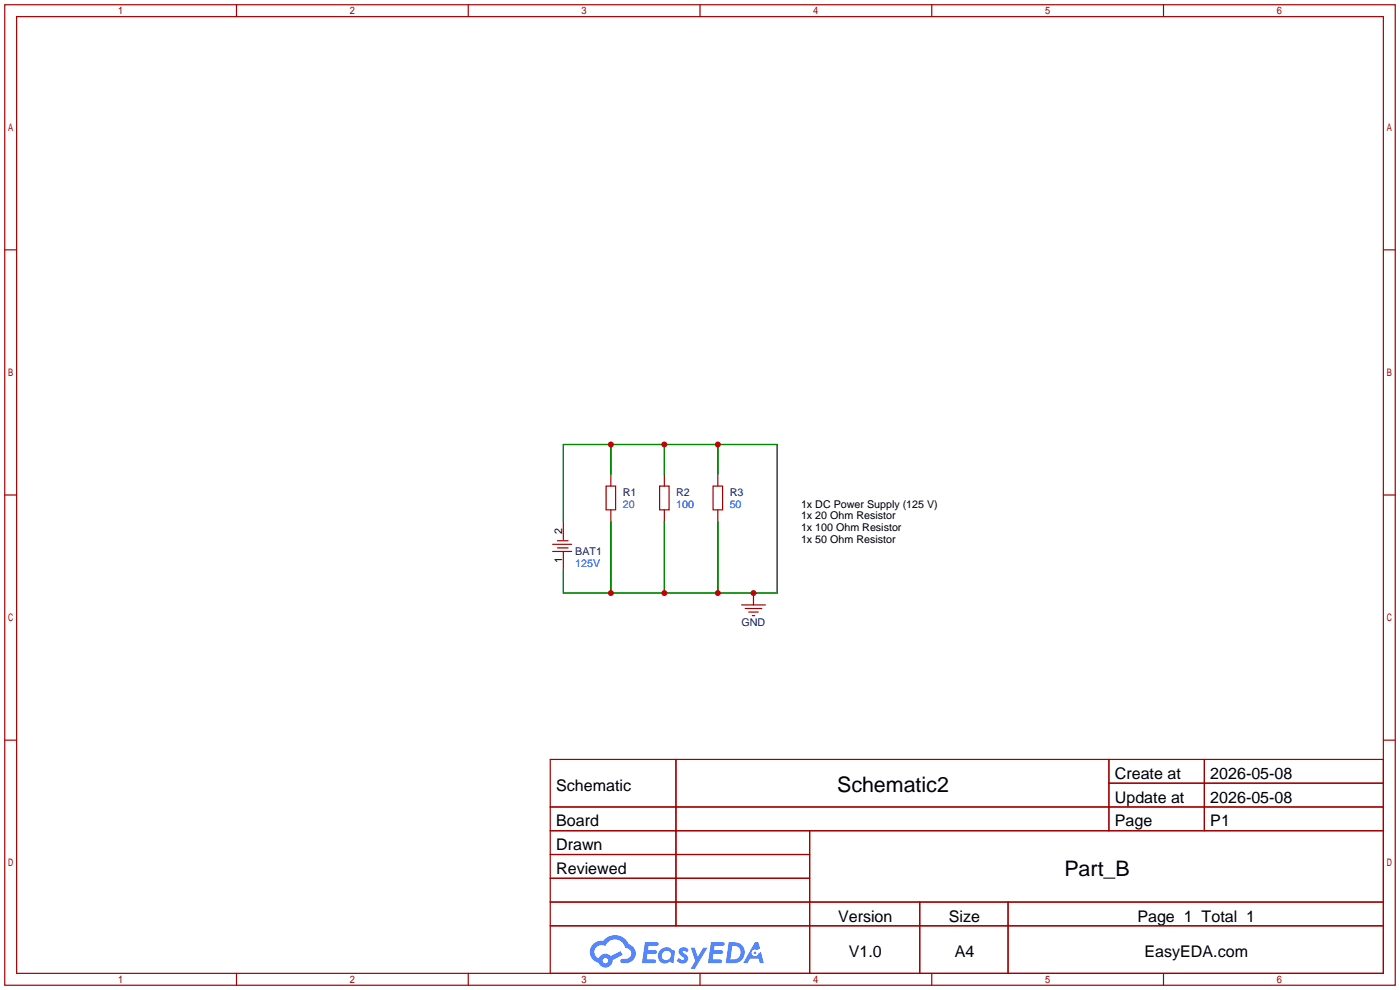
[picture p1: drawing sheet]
<svg xmlns="http://www.w3.org/2000/svg" width="299mm" height="212mm" viewBox="0 0 299 212" stroke-linecap="round" stroke-linejoin="round" font-family="sans-serif">
<g fill="none" stroke="#a10000" stroke-width=".25">
<path d="M1 1h297.2v209.6h-297.2zM3.6 3.6h292.1v204.4h-292.1zM50.5 1v2.6M100.1 1v2.6M149.6 1v2.6M199.1 1v2.6M248.7 1v2.6M1 53.4h2.6M295.7 53.4h2.5M1 105.8h2.6M295.7 105.8h2.5M1 158.2h2.6"/>
<path d="M295.7 158.2h2.5M117.6 162.3h178.1v45.7h-178.1zM117.6 172.5h178.1M117.6 177.5h178.1M144.5 162.3v35.6M173 177.5v30.5M237 162.3v15.2M237 167.4h58.7M257.4 162.3v15.2M117.6 182.6h55.4M117.6 192.8h178.1M117.6 187.7h55.4"/>
<path d="M117.6 197.9h178.1M196.6 192.8v15.2M215.4 192.8v15.2M50.5 208v2.6M100.1 208v2.6M149.6 208v2.6M199.1 208v2.6M248.7 208v2.6"/>
</g>
<g fill="#5487ff">
<path d="M145.3 202.7a1.3 1.3 0 0 1 1.9 .3l-.4 .6a.54 .54 0 0 0-.9-.2l.1 .2a1.34 1.34 0 0 1 .9 1.8 1.47 1.47 0 0 1-2.3-.1l.5-.6 .8 .5a.31 .31 0 0 0 .4-.3 .31 .31 0 0 0-.3-.4 1.12 1.12 0 0 1-.7-1.8z"/>
<path d="M147.6 202.5h.9l.6 2 1.2-2h.9l-2.7 4.6h-.9l1-1.7z"/>
<path d="M137.8 201.4h1.7a1.31 1.31 0 0 1 1.2 .2 .4 .4 0 0 1-.3 .5l-1.8 .1-.1 .9h1.6a.4 .4 0 0 1 .4 .4 .4 .4 0 0 1-.5 .4h-1.6l-.2 1.2h1.4a.46 .46 0 0 1 .5 0 .46 .46 0 0 1 .1 .5l-.4 .2h-2.6z"/>
<path d="M151.9 201.4h1.7a1.32 1.32 0 0 1 1.2 .2 .39 .39 0 0 1-.3 .5l-1.8 .1-.1 .9h1.6a.4 .4 0 0 1 .4 .4 .4 .4 0 0 1-.4 .4h-1.7l-.2 1.2h1.4a.46 .46 0 0 1 .5 0 .46 .46 0 0 1 .1 .5l-.4 .2h-2.6z"/>
<path d="M161.3 201.4h.8l.3 1.3-.6 .4a.75 .75 0 0 0-1.1 .3 .75 .75 0 0 0 .5 1 .75 .75 0 0 0 .9-.7l.5-.2 .6 2.3h-.8l-.3-.9h-1.8l-.5 .9h-1z"/>
<path d="M155.7 201.4l-.6 4.4h1.5a2.27 2.27 0 0 0 2.6-2.2 2.27 2.27 0 0 0-2.7-2.2zM156.5 202.1a1.5 1.5 0 0 1 1.8 1.6 1.5 1.5 0 0 1-1.9 1.4h-.3z"/>
<path d="M141.2 203a1.6 1.6 0 0 0-.3 2.3 1.6 1.6 0 0 0 2.3 .2l.7 .3 .3-2.4-.1-.3-.5-.1a1.58 1.58 0 0 0-2.4 0zM141.8 203.5a.98 .98 0 0 1 1.6 .4 .98 .98 0 0 1-1.1 1.3 .94 .94 0 0 1-.9-.7 .94 .94 0 0 1 .4-1z"/>
<path d="M126.8 201.8a2.37 2.37 0 0 0 1.1 4 1.54 1.54 0 0 0 1.8 1 1.54 1.54 0 0 0 1.2-1.6l2.2-1.1-.5-.8-2 1a1.57 1.57 0 0 0-2.7 .5 1.5 1.5 0 0 1-.7-2.1 1.5 1.5 0 0 1 2.2-.5 2.23 2.23 0 0 1 2.3-1.4 2.23 2.23 0 0 1 2 1.8 1.16 1.16 0 0 1 1.2 1.1 1.16 1.16 0 0 1-1.1 1.2h-.7a.47 .47 0 0 0-.5 .4 .47 .47 0 0 0 .4 .5 2.17 2.17 0 0 0 2.5-.9 2.17 2.17 0 0 0-.3-2.7l-.8-.4a3.2 3.2 0 0 0-5.5-.7l-1.1 .1zM128.8 205.3a.6 .6 0 0 1 1.2 0 .6 .6 0 0 1-1.2 0z"/>
<circle cx="161.4" cy="203.6" r=".28"/>
</g>
<g fill="none" stroke="#a10000" stroke-width=".25">
<path d="M118.1 117.9h4.1M118.1 116.3h4.1M119.1 117.1h2.3M119.1 115.6h2.3M120.4 111.5v3.8M120.4 117.9v3.8M129.5 103.9h2.1v5.1h-2.1zM130.6 101.3v2.6M130.6 109v2.5M141 103.9h2v5.1h-2zM142 101.3v2.6M142 109v2.5"/>
<path d="M152.4 103.9h2v5.1h-2zM153.4 101.3v2.6M153.4 109v2.5M158.5 129.3h5.1M159.3 130h3.5M160 130.8h2.1M160.8 131.6h.5M161 126.7v2.6"/>
</g>
<path d="M130.6 95v6.3M142 95v6.3M153.4 95v6.3M120.4 111.5v-16.5h45.7v31.7h-45.7v-5M130.6 111.5v15.2M142 111.5v15.2M153.4 111.5v15.2" fill="none" stroke="#008700" stroke-width=".25"/>
<g fill="#c00">
<circle cx="153.4" cy="95" r=".63"/>
<circle cx="142" cy="95" r=".63"/>
<circle cx="130.6" cy="95" r=".63"/>
<circle cx="161" cy="126.7" r=".63"/>
<circle cx="153.4" cy="126.7" r=".63"/>
<circle cx="142" cy="126.7" r=".63"/>
<circle cx="130.6" cy="126.7" r=".63"/>
</g>
<g font-size="4.6">
<text x="178.9" y="169.3">Schematic2</text>
<text x="227.5" y="187.1">Part_B</text>
</g>
<g font-size="3.4">
<text x="238.3" y="166.5">Create at</text>
<text x="258.7" y="166.5">2026-05-08</text>
<text x="118.9" y="169">Schematic</text>
<text x="238.3" y="171.6">Update at</text>
<text x="258.7" y="171.6">2026-05-08</text>
<text x="118.9" y="176.6">Board</text>
<text x="238.3" y="176.6">Page</text>
<text x="258.7" y="176.6">P1</text>
<text x="118.9" y="181.7">Drawn</text>
<text x="118.9" y="186.8">Reviewed</text>
<text x="179.1" y="197">Version</text>
<text x="202.8" y="197">Size</text>
<text x="243.1" y="197">Page 1 Total 1</text>
<text x="181.4" y="204.6">V1.0</text>
<text x="204" y="204.6">A4</text>
<text x="244.6" y="204.6">EasyEDA.com</text>
</g>
<g font-size="2.3" fill="#000080">
<text x="133.1" y="105.9">R1</text>
<text x="144.5" y="105.9">R2</text>
<text x="156" y="105.9">R3</text>
<text x="122.9" y="118.6">BAT1</text>
<text x="158.5" y="133.9">GND</text>
</g>
<g font-size="2.3" fill="#00f">
<text x="133.1" y="108.5">20</text>
<text x="144.5" y="108.5">100</text>
<text x="156" y="108.5">50</text>
<text x="122.9" y="121.2">125V</text>
</g>
<g font-size="2.3">
<text x="171.2" y="108.5">1x DC Power Supply (125 V)</text>
<text x="171.2" y="111">1x 20 Ohm Resistor</text>
<text x="171.2" y="113.6">1x 100 Ohm Resistor</text>
<text x="120.1" y="114" transform="rotate(-90 120.1 114)">2</text>
<text x="171.2" y="116.1">1x 50 Ohm Resistor</text>
<text x="120.1" y="120.4" transform="rotate(-90 120.1 120.4)">1</text>
</g>
</svg>
